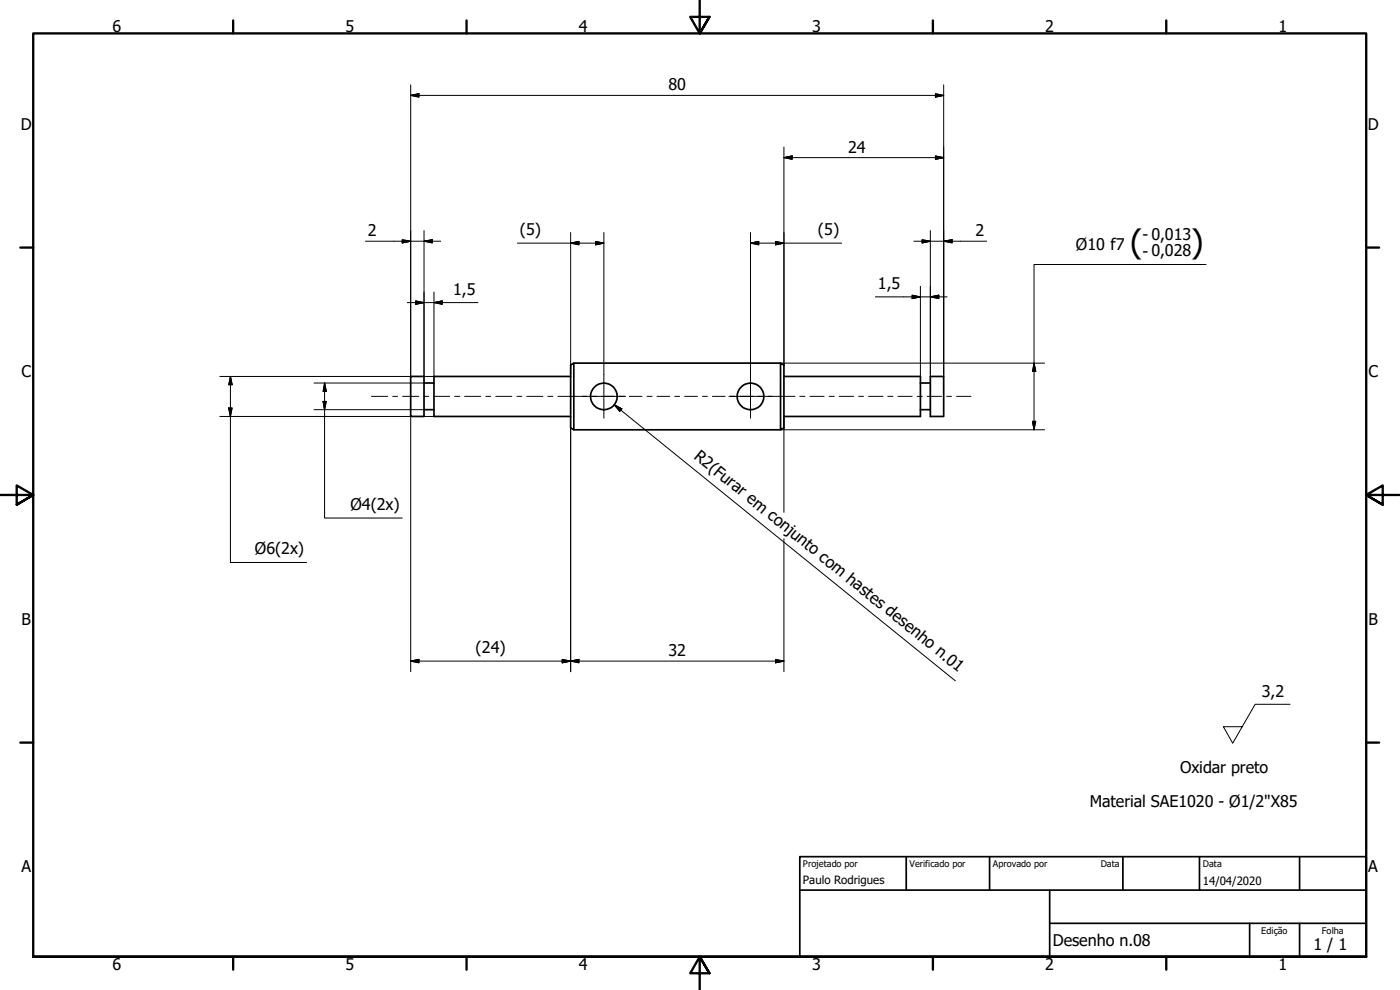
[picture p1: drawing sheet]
<svg xmlns="http://www.w3.org/2000/svg" width="420mm" height="297mm" viewBox="0 0 420 297" stroke-linecap="round" stroke-linejoin="round" font-family="sans-serif">
<g fill="none" stroke="#000" stroke-width=".51">
<path d="M123.3 113h4v12h-4zM127.3 114.9h2.9M171.3 113h-41.1v12h41.1M172.2 109v20M234.3 109l1 .5v18.9l-1 .6zM234.3 109h-62.1l-.9 .5v18.9l.9 .6h62.1M235.3 113h40.9v12h-40.9M276.2 114.9h3M279.2 113h4v12h-4zM127.3 122.9h2.9M276.2 122.9h3"/>
<circle cx="181.2" cy="118.9" r="4"/>
<circle cx="225.2" cy="118.9" r="4"/>
</g>
<!-- layer: Borda (ISO) -->
<g fill="none" stroke="#000" stroke-width=".7">
<path d="M70 6.1v3.9M140 6.1v3.9M210 0v10l-2.9-4.9h5.8l-2.9 4.9 2.9-4.9M280 6.1v3.9M350 6.1v3.9M6.1 74.3h3.9M410 74.3h3.9M0 148.5h10l-5-2.8v5.7l5-2.9-5 2.9M420 148.5h-10l5-2.8v5.7l-5-2.9 5 2.9M6.1 222.8h3.9M410 222.8h3.9M10 287.1v-277.1h400v277.1h-400h400"/>
<path d="M70 287.1v3.8M140 287.1v3.8M212.9 292l-2.9-4.9 2.9 4.9h-5.8l2.9-4.9v9.9M280 287.1v3.8M350 287.1v3.8"/>
</g>
<path d="M240 257h170v30.1h-170zM272 257v10.1M297 257v10.1M337 257v10.1M360 257v10.1M390 257v10.1M240 267.1h170M315 277h95M315 267.1v20M375 277v10.1M390 277v10.1" fill="none" stroke="#000" stroke-width=".51"/>
<!-- layer: Linha de centro (ISO) -->
<g fill="none" stroke="#000" stroke-width=".3">
<path d="M111.5 118.9h4.8M117.9 118.9h1.4M120.8 118.9h4.9M127.1 118.9h1.6M130.2 118.9h4.7M136.5 118.9h1.5M139.4 118.9h4.9M145.8 118.9h1.5M148.8 118.9h4.8M155.1 118.9h1.5M158.1 118.9h4.8M164.4 118.9h1.5"/>
<path d="M167.4 118.9h8.6M177.5 118.9h1.6M180.5 118.9h3.8M185.9 118.9h1.5M188.8 118.9h3.9M194.2 118.9h1.5M197.2 118.9h3.8M202.5 118.9h1.5M205.5 118.9h3.8M210.8 118.9h1.5M213.8 118.9h3.8M219.1 118.9h1.5"/>
<path d="M222.1 118.9h3.8M227.5 118.9h1.4M230.4 118.9h8.2M240 118.9h1.6M243.1 118.9h4.2M248.9 118.9h1.5M251.8 118.9h4.4M257.7 118.9h1.4M260.7 118.9h4.3M266.4 118.9h1.6M269.5 118.9h4.2M275.3 118.9h1.5"/>
<path d="M278.3 118.9h4.3M284.1 118.9h1.5M287.1 118.9h4.3"/>
</g>
<!-- layer: Marca de centro (ISO) -->
<path d="M174.8 118.9h13M181.2 112.4v13.1M218.8 118.9h12.9M225.2 112.4v13.1" fill="none" stroke="#000" stroke-width=".3"/>
<g fill="none" stroke="#000" stroke-width=".3">
<path d="M123.3 28.6l2.4-.5v1zM123.3 28.6h159.9M123.3 25.4v87.6M280.7 28.1l2.5 .5-2.5 .5zM283.2 25.4v87.6M235.3 47.3l2.4-.5v1zM235.3 44.1v65.4M235.3 47.3h47.9M280.7 46.8l2.5 .5-2.5 .5zM109.7 72.4h22.6M120.7 71.9l2.6 .5-2.6 .5zM127.3 72.4l2.4-.5v1z"/>
<path d="M127.3 69.2v43.8M155.3 72.9h25.9M171.3 72.9l2.4-.5v1.1zM171.3 69.8v43.2M178.8 72.4l2.4 .5-2.4 .6zM181.2 69.8v42.6M225.2 72.9l2.5-.5v1.1zM225.2 72.9h27.4M225.2 69.8v42.6M232.7 72.4l2.6 .5-2.6 .6zM274.3 72.4h21.8M276.7 71.9l2.5 .5-2.5 .5z"/>
<path d="M279.2 69.2v43.8M283.2 72.4l2.6-.5v1zM361.9 79.4h-51.6v49.6M122.2 90.8h21.2M124.7 90.3l2.6 .5-2.6 .5zM130.2 90.8l2.5-.5v1zM130.2 87.6v25.4h-64.2M262.7 89.1h21.5M273.7 88.6l2.5 .5-2.5 .5zM276.2 85.9v27.1M279.2 89.1l2.5-.5v1zM69.2 113l.5 2.4h-1.1z"/>
<path d="M69.2 113v55.8h22.8M94.2 114.9h33.1M97.4 114.9l.5 2.6h-.9zM97.4 114.9v40.5h23.3M234.3 109h79.2M310.3 109l.5 2.4h-.9zM66 125h64.2M68.6 122.4h1.1l-.5 2.6zM94.2 122.9h33.1M97 120.4h.9l-.5 2.5zM123.3 125v76.5M171.3 128.4v73.1"/>
<path d="M184.3 121.5l2.3 1.2-.6 .7zM184.3 121.5l102.4 82.8M234.3 129h79.2M235.3 125v28.7M309.9 126.4h.9l-.5 2.6zM235.3 161.7v39.8M123.3 198.4l2.4-.5v1zM123.3 198.4h112M168.7 197.9l2.6 .5-2.6 .5zM171.3 198.4l2.4-.5v1zM232.7 197.9l2.6 .5-2.6 .5z"/>
</g>
<g fill="#000" stroke="#000" stroke-width=".3">
<path d="M123.3 28.6l2.4-.5zM123.3 28.6l2.4-.5v1zM280.7 29.1l2.5-.5zM280.7 28.1l2.5 .5-2.5 .5zM235.3 47.3l2.4-.5zM235.3 47.3l2.4-.5v1zM280.7 47.8l2.5-.5zM280.7 46.8l2.5 .5-2.5 .5zM120.7 72.9l2.6-.5zM120.7 71.9l2.6 .5-2.6 .5zM127.3 72.4l2.4-.5zM127.3 72.4l2.4-.5v1z"/>
<path d="M171.3 72.9l2.4-.5zM171.3 72.9l2.4-.5v1.1zM178.8 73.5l2.4-.6zM178.8 72.4l2.4 .5-2.4 .6zM225.2 72.9l2.5-.5zM225.2 72.9l2.5-.5v1.1zM232.7 73.5l2.6-.6zM232.7 72.4l2.6 .5-2.6 .6zM276.7 72.9l2.5-.5zM276.7 71.9l2.5 .5-2.5 .5zM283.2 72.4l2.6-.5zM283.2 72.4l2.6-.5v1z"/>
<path d="M124.7 91.3l2.6-.5zM124.7 90.3l2.6 .5-2.6 .5zM130.2 90.8l2.5-.5zM130.2 90.8l2.5-.5v1zM273.7 89.6l2.5-.5zM273.7 88.6l2.5 .5-2.5 .5zM279.2 89.1l2.5-.5zM279.2 89.1l2.5-.5v1zM69.2 113l.5 2.4zM69.2 113l.5 2.4h-1.1zM97.4 114.9l.5 2.6zM97.4 114.9l.5 2.6h-.9z"/>
<path d="M310.3 109l.5 2.4zM310.3 109l.5 2.4h-.9zM68.6 122.4l.6 2.6zM68.6 122.4h1.1l-.5 2.6zM97 120.4l.4 2.5zM97 120.4h.9l-.5 2.5zM184.3 121.5l2.3 1.2zM184.3 121.5l2.3 1.2-.6 .7zM309.9 126.4l.4 2.6zM309.9 126.4h.9l-.5 2.6zM123.3 198.4l2.4-.5zM123.3 198.4l2.4-.5v1z"/>
<path d="M168.7 198.9l2.6-.5zM168.7 197.9l2.6 .5-2.6 .5zM171.3 198.4l2.4-.5zM171.3 198.4l2.4-.5v1zM232.7 198.9l2.6-.5zM232.7 197.9l2.6 .5-2.6 .5z"/>
</g>
<path d="M387.2 211.3h-10.5l-6.7 11.7-2.8-5h5.6" fill="none" stroke="#000" stroke-width=".3"/>
<g font-size="9.7">
<text x="339.2" y="75.9">(</text>
<text x="357.5" y="75.9">)</text>
</g>
<g font-size="4.8">
<text x="33.7" y="9.6">6</text>
<text x="103.7" y="9.6">5</text>
<text x="173.7" y="9.6">4</text>
<text x="243.7" y="9.6">3</text>
<text x="313.7" y="9.6">2</text>
<text x="383.7" y="9.6">1</text>
<text x="200.6" y="27">80</text>
<text x="6.2" y="38.9">D</text>
<text x="410.5" y="38.9">D</text>
<text x="254.6" y="45.8">24</text>
<text x="110.4" y="70.9">2</text>
<text x="156" y="70.5">(5)</text>
<text x="245.5" y="70.5">(5)</text>
<text x="292.7" y="70.9">2</text>
<text x="322.9" y="75.1">Ø10 f7</text>
<text x="342.9" y="77">- 0,028</text>
<text x="342.9" y="72.1">- 0,013</text>
<text x="136" y="88.4">1,5</text>
<text x="263.5" y="86.7">1,5</text>
<text x="6.4" y="113.1">C</text>
<text x="410.7" y="113.1">C</text>
<text x="208" y="137.4" transform="rotate(39 208 137.4)">R2(Furar em conjunto com hastes desenho n.01</text>
<text x="105.2" y="152.9">Ø4(2x)</text>
<text x="76.5" y="166.2">Ø6(2x)</text>
<text x="6.4" y="187.4">B</text>
<text x="410.7" y="187.4">B</text>
<text x="142.7" y="195.9">(24)</text>
<text x="200.6" y="196.8">32</text>
<text x="378.7" y="209.2">3,2</text>
<text x="354.1" y="231.8">Oxidar preto</text>
<text x="327" y="242.1">Material SAE1020 - Ø1/2&quot;X85</text>
<text x="6.4" y="261.7">A</text>
<text x="410.7" y="261.7">A</text>
<text x="316" y="283.8">Desenho n.08</text>
<text x="394.2" y="285">1 / 1</text>
<text x="33.7" y="290.9">6</text>
<text x="103.7" y="290.9">5</text>
<text x="173.7" y="290.9">4</text>
<text x="243.7" y="290.9">3</text>
<text x="313.7" y="290.9">2</text>
<text x="383.7" y="290.9">1</text>
</g>
<g font-size="3.4">
<text x="241" y="265.4">Paulo Rodrigues</text>
<text x="361" y="265.5">14/04/2020</text>
</g>
<g font-size="2.7">
<text x="241" y="260.1">Projetado por</text>
<text x="273" y="260.1">Verificado por</text>
<text x="298" y="260.1">Aprovado por</text>
<text x="330.3" y="260">Data</text>
<text x="361" y="260">Data</text>
<text x="378.5" y="280.2">Edição</text>
<text x="396.7" y="280.1">Folha</text>
</g>
</svg>
